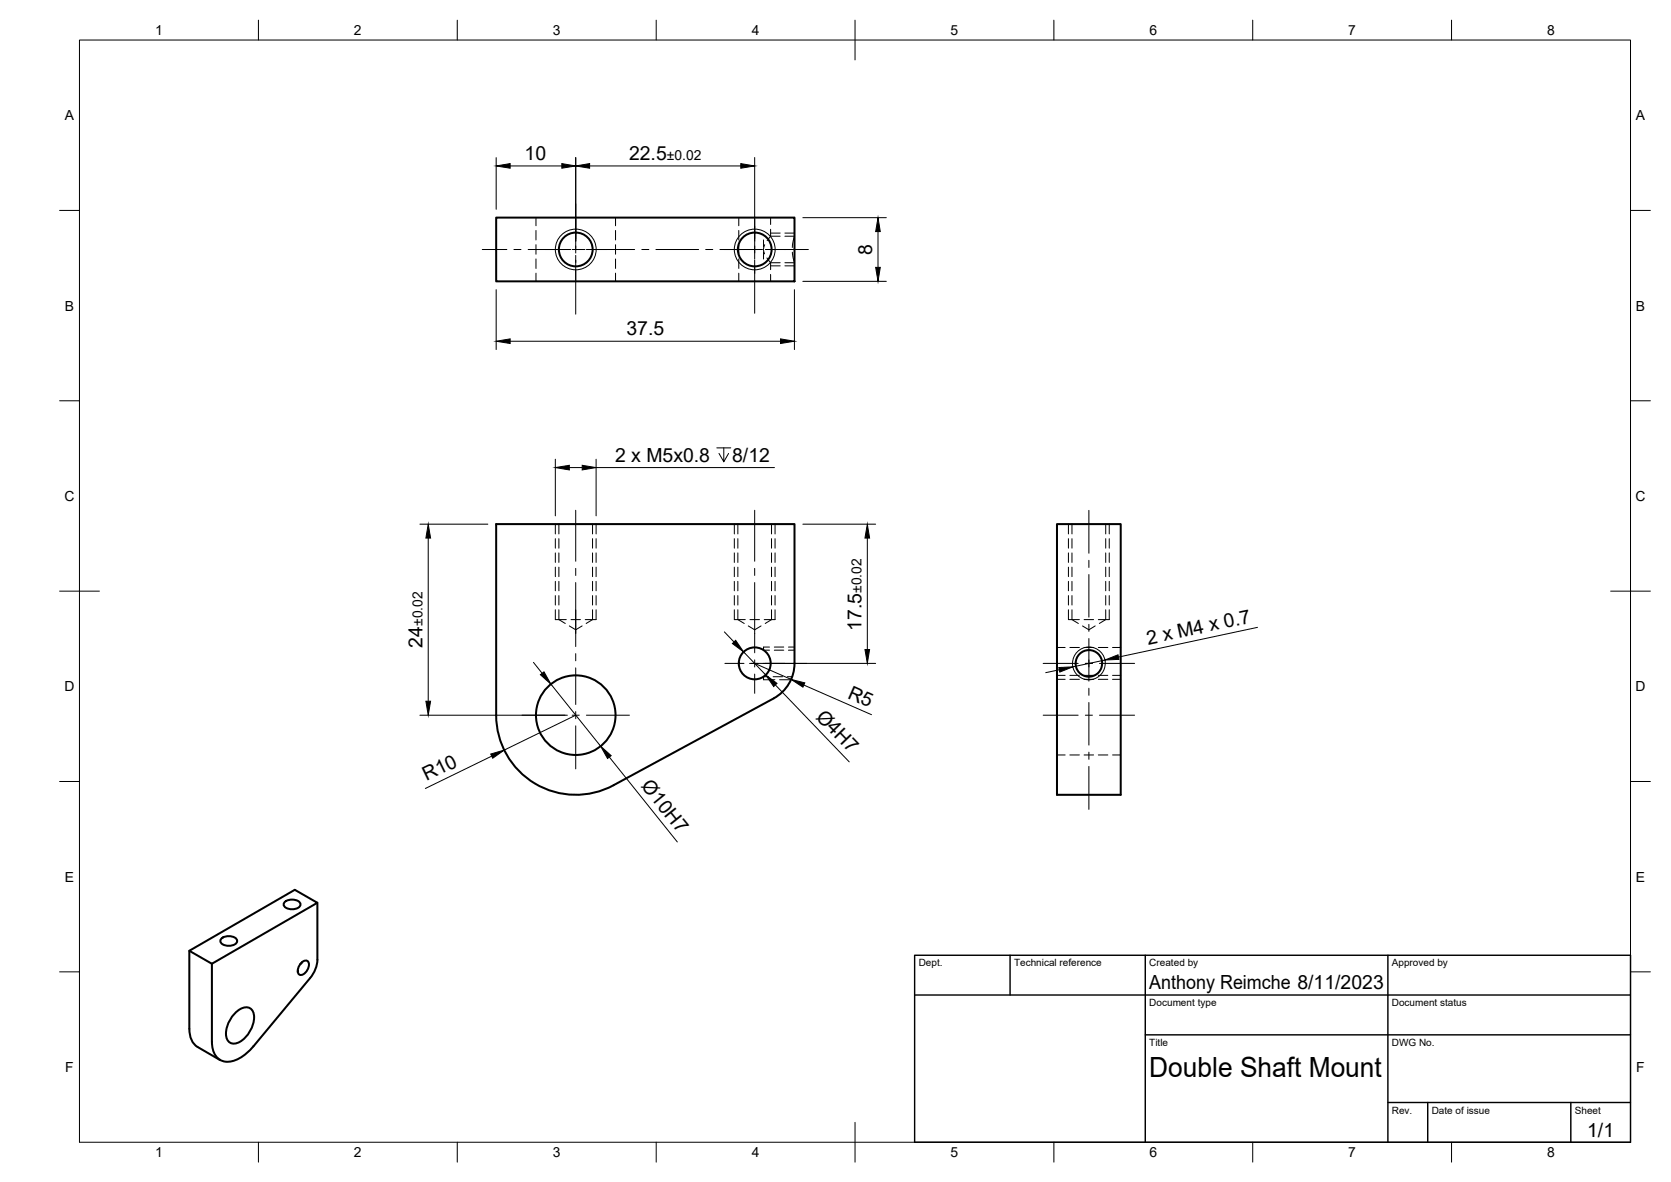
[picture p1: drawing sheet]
<svg xmlns="http://www.w3.org/2000/svg" width="420mm" height="297mm" viewBox="0 0 420 297" stroke-linecap="round" stroke-linejoin="round" font-family="sans-serif">
<!-- layer: Visible -->
<g fill="none" stroke="#000" stroke-width=".51">
<path d="M124.8 54.7h75v16h-75zM265.8 131.7h16v68h-16zM270.4 166.7a3.3 3.3 0 0 0 3.4 3.4 3.3 3.3 0 0 0 3.3-3.4M270.5 166.7a3.3 3.3 0 0 1 3.3-3.3 3.3 3.3 0 0 1 3.3 3.3M154.3 197.3a20 20 0 0 1-29.5-17.6v-48h75v35a10 10 0 0 1-5.3 8.8l-40.2 21.8M47.6 238.9l5.7 3.3 26.5-15.3-5.7-3.3-26.5 15.3v19.6a5 5 0 0 0 2.1 4.6l5.6 3.3M55.6 235.9a2.82 2.82 0 0 1 4 .4 1.73 1.73 0 0 1-2.1 1.4 1.73 1.73 0 0 1-2.1-1.4zM71.5 226.7a2.82 2.82 0 0 1 4 .4 1.73 1.73 0 0 1-2.1 1.4 1.73 1.73 0 0 1-2.1-1.4zM79.8 226.9v14.3M59.1 254.6a3.3 3.3 0 0 1 3.8-1.2 3.3 3.3 0 0 1 .8 3.8 7 7 0 0 1-4.7 5.1 2.1 2.1 0 0 1-2.2-2.6l.5-2.3 .8-1.5zM75.9 241.8a1 1 0 0 1 1.4-.3 1 1 0 0 1 .3 1.3l-.3 1a1.63 1.63 0 0 1-2.2 1 2.4 2.4 0 0 1 .8-3zM75.9 241.8l-.4 .5"/>
<path d="M79.8 241.2l-.4 2-1 2-14.7 17.8a9.2 9.2 0 0 1-7 3.8 4.1 4.1 0 0 1-3.4-4.1v-20.5"/>
<circle cx="144.8" cy="62.7" r="4.2"/>
<circle cx="189.8" cy="62.7" r="4.2"/>
<circle cx="144.8" cy="179.7" r="10"/>
<circle cx="189.8" cy="166.7" r="4"/>
</g>
<!-- layer: Hidden -->
<g fill="none" stroke="#000" stroke-width=".25">
<path d="M134.8 54.7v2M134.8 57.9v2.4M154.8 54.7v2M154.8 57.9v2.4M185.8 54.7v2M185.8 57.9v2.4M193.8 59.4l-.9 1.1M193.8 59.4h2.4M193.8 54.7v1.7M193.8 57.6v1.8M197.4 59.4h2.4l-.6 2.8M134.8 61.5v2.4"/>
<path d="M134.8 65.1v2.4M134.8 68.7v2M154.8 61.5v2.4M154.8 65.1v2.4M154.8 68.7v2M185.8 61.5v2.4M185.8 65.1v2.4M185.8 68.7v2M192 60.3v1.8M192 63.3v1.8M192.3 61.5l-.3 1 .2 1.3M192.8 64.8l1 1.2"/>
<path d="M193.8 66h2.4M193.8 66v1.8M193.8 69v1.7M197.4 66h2.4M199.2 63.4l.5 2.3M140.5 131.7v2.5M140.5 135.4v2.4M140.5 138.9v2.4M149 131.7v2.5M149 135.4v2.4M149 138.9v2.4M185.5 131.7v2.5"/>
<path d="M185.5 135.4v2.4M185.5 138.9v2.4M194 131.7v2.5M194 135.4v2.4M194 138.9v2.4M269.5 131.7v2.5M269.5 135.4v2.4M269.5 138.9v2.4M278 131.7v2.5M278 135.4v2.4M278 138.9v2.4M139.6 155.7h2.8"/>
<path d="M140.5 153.2v2.5l1.6 1M140.5 142.5v2.4M140.5 146.1v2.4M140.5 149.7v2.3M143.2 157.3l1.6 1 1.6-1M143.6 155.7h2.3M147.2 155.7h2.7M149 153.2v2.5l-1.6 1M149 142.5v2.4M149 146.1v2.4M149 149.7v2.3M184.6 155.7h2.8"/>
<path d="M185.5 153.2v2.5l1.6 1M185.5 142.5v2.4M185.5 146.1v2.4M185.5 149.7v2.3M188.2 157.3l1.6 1 1.6-1M188.6 155.7h2.4M192.2 155.7h2.7M194 153.2v2.5l-1.6 1M194 142.5v2.4M194 146.1v2.4M194 149.7v2.3M268.6 155.7h2.8"/>
<path d="M269.5 153.2v2.5l1.6 1M269.5 142.5v2.4M269.5 146.1v2.4M269.5 149.7v2.3M272.2 157.3l1.6 1 1.6-1M272.6 155.7h2.4M276.2 155.7h2.7M278 153.2v2.5l-1.6 1M278 142.5v2.4M278 146.1v2.4M278 149.7v2.3M192 162.6v.8h1.5"/>
<path d="M193.2 170.1h-1.2v.7M194.4 170.1h2.4M194.7 163.4h2.4M198 170.1h1.2M198.2 163.4h1.6M265.8 170.7h2M265.8 162.7h2M265.8 169.7h2M269 170.7h2.4M269 162.7h2.4M269 169.7h2.4M272.6 170.7h2.4"/>
<path d="M272.6 162.7h2.4M272.6 169.7h2.4M276.2 170.7h2.4M276.2 162.7h2.4M276.2 169.7h2.4M279.7 170.7h2.1M279.7 162.7h2.1M279.7 169.7h2.1M265.8 189.7h2M269 189.7h2.4M272.6 189.7h2.4M276.2 189.7h2.4"/>
<path d="M279.7 189.7h2.1"/>
</g>
<!-- layer: Hidden Narrow -->
<g fill="none" stroke="#000" stroke-width=".25">
<path d="M193.8 58.6h2.4M197.4 58.6h2.4M193.8 66.8h2.4M197.4 66.8h2.4M139.6 131.7v2.5M139.6 135.4v2.4M139.6 138.9v2.4M149.9 131.7v2.5M149.9 135.4v2.4M149.9 138.9v2.4M184.6 131.7v2.5M184.6 135.4v2.4"/>
<path d="M184.6 138.9v2.4M194.9 131.7v2.5M194.9 135.4v2.4M194.9 138.9v2.4M268.6 131.7v2.5M268.6 135.4v2.4M268.6 138.9v2.4M278.9 131.7v2.5M278.9 135.4v2.4M278.9 138.9v2.4M139.6 142.5v2.4M139.6 146.1v2.4"/>
<path d="M139.6 149.7v2.3M139.6 153.2v2.5M149.9 142.5v2.4M149.9 146.1v2.4M149.9 149.7v2.3M149.9 153.2v2.5M184.6 142.5v2.4M184.6 146.1v2.4M184.6 149.7v2.3M184.6 153.2v2.5M194.9 142.5v2.4M194.9 146.1v2.4"/>
<path d="M194.9 149.7v2.3M194.9 153.2v2.5M268.6 142.5v2.4M268.6 146.1v2.4M268.6 149.7v2.3M268.6 153.2v2.5M278.9 142.5v2.4M278.9 146.1v2.4M278.9 149.7v2.3M278.9 153.2v2.5M192 170.8h2.8M192 162.6h1.5"/>
<path d="M194.7 162.6h2.4M196 170.8h2.9M198.2 162.6h1.6"/>
</g>
<!-- layer: Visible Narrow -->
<g fill="none" stroke="#000" stroke-width=".25">
<path d="M270.7 164.1a4.1 4.1 0 0 1 6.3 .1 4.1 4.1 0 0 1-1.4 6.2l-1.4 .4-1.8-.2a4.2 4.2 0 0 1-2.7-3.9 4.3 4.3 0 0 1 1-2.6z"/>
<circle cx="144.8" cy="62.7" r="5.1"/>
<circle cx="189.8" cy="62.7" r="5.1"/>
</g>
<!-- layer: BORDER -->
<g fill="none" stroke="#000" stroke-width=".25">
<path d="M20 10.1h390v276.9h-390zM65 5.1v5M115 5.1v5M165 5.1v5M215 5.1v10M265 5.1v5M315 5.1v5M365 5.1v5M15 52.9h5M410 52.9h5M15 100.7h5M410 100.7h5"/>
<path d="M15 148.6h10M405 148.6h10M15 196.4h5M410 196.4h5M15 244.2h5M410 244.2h5M65 287v5M115 287v5M165 287v5M215 282.1v9.9M265 287v5M315 287v5"/>
<path d="M365 287v5"/>
</g>
<!-- layer: TITLEBLOCK -->
<path d="M230 240.1h180v46.9h-180zM230 250h180M254 240.1v9.9M288 240.1v46.9M349 240.1v46.9M288 260.1h122M349 277.1h61M359 277.1v9.9M395 277.1v9.9" fill="none" stroke="#000" stroke-width=".36"/>
<!-- layer: Smart Centers -->
<g fill="none" stroke="#000" stroke-width=".25">
<path d="M144.8 51.2v12.4M189.8 55v10.1M121.3 62.7h6.1M129.2 62.7h1.8M132.8 62.7h10.7M143.9 62.7h3.2M144.8 64.2v14.8M147.4 62.7h12.2M161.4 62.7h1.8M164.9 62.7h10.8M177.4 62.7h1.8M181 62.7h10.7"/>
<path d="M189.8 65.4v13.3M192.4 62.7h10.9M144.8 128.2v12.8M189.8 128.2v12.8M273.8 128.3v10.7M144.8 142.8v1.8M144.8 146.4v16.1M189.8 142.8v1.8M189.8 146.4v17.6M273.8 140.8v1.8M273.8 144.4v10.7M273.8 156.9v1.8"/>
<path d="M131.3 179.7h10.8M143.9 179.7h1.7M144.8 164.3v1.8M144.8 167.8v9.2M144.8 178.8v1.8M147.4 179.7h10.9M182.3 166.7h4.8M188.5 166.7h14.3M189.8 165.8v1.8M189.8 169.4v4.8M262.3 166.7h8.8M262.3 179.7h8.8"/>
<path d="M272.9 166.7h1.8M272.9 179.7h1.8M273.8 160.5v10.7M273.8 173v1.7M273.8 176.5v10.7M276.5 166.7h8.8M276.5 179.7h8.8M144.8 182.4v10.8M273.8 189v1.8M273.8 192.6v10.8"/>
</g>
<!-- layer: FD_Dimensions -->
<g fill="none" stroke="#000" stroke-width=".25">
<path d="M124.8 39.6v13M144.8 39.6v21M189.8 39.6v21M128.3 41.7h13M148.3 41.7h38M201.9 54.7h21M220.8 58.2v9M124.8 72.8v15M199.7 72.8v15M201.9 70.7h21M128.3 85.8h68M139.6 115.4v14.2"/>
<path d="M143.2 117.5h3.2M149.9 115.4v14.2M149.9 117.5h44.8M180.2 112.6h3.5M182 112.6v3.4l-1.2-2.1M183.2 113.9l-1.2 2.1M105.6 131.7h17.1M107.7 135.2v41M201.9 131.7h18.3M218.1 135.2v28M182.1 158.8l2.5 2.5M316.2 157.7l-35 7.4"/>
<path d="M105.6 179.7h37.1M134.1 166.5l2.2 2.7M138.5 171.9l12.5 15.6M144.8 179.7l-18 8.8M187 163.8l5.5 5.8M189.8 166.7l9.1 4M191.9 166.7h28.3M195 172.1l18.5 19.4M202.1 172.2l17 7.4M266.3 168.3l-3.4 .7M277.8 165.9l-8 1.7M123.6 190l-16.6 8.1"/>
<path d="M153.2 190.3l17.1 21.3"/>
</g>
<g fill="#000" stroke="#000" stroke-width=".25">
<path d="M124.8 41.7l3.5-.6v1.2zM141.3 41.1l3.5 .6-3.5 .6zM144.8 41.7l3.5-.6v1.2zM186.3 41.1l3.5 .6-3.5 .6zM220.8 54.7l.5 3.5h-1.1zM220.2 67.2h1.1l-.5 3.5zM124.8 85.8l3.5-.6v1.1zM196.3 85.2l3.4 .6-3.4 .5zM139.6 117.5l3.6-.6v1.2zM146.4 116.9l3.5 .6-3.5 .6zM107.7 131.7l.6 3.5h-1.2zM218.1 131.7l.6 3.5h-1.2z"/>
<path d="M107.1 176.2h1.2l-.6 3.5zM135.9 169.6l.9-.8 1.7 3.1zM184.1 161.7l.9-.8 2 2.9zM192.5 169.6l2.9 2.1-.9 .8zM198.9 170.7l3.5 .9-.5 1.1zM217.5 163.2h1.2l-.6 3.5zM266.2 167.8l3.6-.2-3.3 1.3zM277.8 165.9l3.3-1.3 .2 1.1zM123.4 189.5l3.4-1-2.9 2zM151 187.5l2.7 2.4-.9 .7z"/>
</g>
<text font-size="7" x="289" y="270.6">Double Shaft Mount</text>
<g font-size="4.9">
<text x="131.9" y="40.2">10</text>
<text x="158.2" y="40.2">22.5</text>
<text x="219.3" y="64" transform="rotate(-90 219.3 64)">8</text>
<text x="157.5" y="84.3">37.5</text>
<text x="154.6" y="116">2 x M5x0.8</text>
<text x="184.1" y="116">8/12</text>
<text x="216.6" y="158.5" transform="rotate(-90 216.6 158.5)">17.5</text>
<text x="106.2" y="162.8" transform="rotate(-90 106.2 162.8)">24</text>
<text x="288.7" y="162" transform="rotate(-12 288.7 162)">2 x M4 x 0.7</text>
<text x="212.9" y="175.3" transform="rotate(24 212.9 175.3)">R5</text>
<text x="205" y="180.3" transform="rotate(46 205 180.3)">Ø4H7</text>
<text x="107.2" y="196.4" transform="rotate(-26 107.2 196.4)">R10</text>
<text x="161.1" y="197.6" transform="rotate(51 161.1 197.6)">Ø10H7</text>
<text x="289" y="248.5">Anthony Reimche 8/11/2023</text>
<text x="399.1" y="285.7">1/1</text>
</g>
<g font-size="3.5">
<text x="39" y="8.8">1</text>
<text x="89" y="8.8">2</text>
<text x="139" y="8.8">3</text>
<text x="189" y="8.8">4</text>
<text x="239" y="8.8">5</text>
<text x="289" y="8.8">6</text>
<text x="339" y="8.8">7</text>
<text x="389" y="8.8">8</text>
<text x="16.3" y="30.2">A</text>
<text x="411.3" y="30.2">A</text>
<text x="167.7" y="40.2">±0.02</text>
<text x="16.3" y="78">B</text>
<text x="411.3" y="78">B</text>
<text x="16.2" y="125.9">C</text>
<text x="411.2" y="125.9">C</text>
<text x="216.6" y="149" transform="rotate(-90 216.6 149)">±0.02</text>
<text x="106.2" y="157.3" transform="rotate(-90 106.2 157.3)">±0.02</text>
<text x="16.2" y="173.7">D</text>
<text x="411.2" y="173.7">D</text>
<text x="16.3" y="221.6">E</text>
<text x="411.3" y="221.6">E</text>
<text x="16.4" y="269.4">F</text>
<text x="411.4" y="269.4">F</text>
<text x="39" y="290.8">1</text>
<text x="89" y="290.8">2</text>
<text x="139" y="290.8">3</text>
<text x="189" y="290.8">4</text>
<text x="239" y="290.8">5</text>
<text x="289" y="290.8">6</text>
<text x="339" y="290.8">7</text>
<text x="389" y="290.8">8</text>
</g>
<g font-size="2.5">
<text x="231" y="242.9">Dept.</text>
<text x="255" y="242.9">Technical reference</text>
<text x="289" y="242.9">Created by</text>
<text x="350" y="242.9">Approved by</text>
<text x="289" y="252.8">Document type</text>
<text x="350" y="252.8">Document status</text>
<text x="289" y="262.9">Title</text>
<text x="350" y="262.9">DWG No.</text>
<text x="350" y="279.9">Rev.</text>
<text x="360" y="279.9">Date of issue</text>
<text x="396" y="279.9">Sheet</text>
</g>
</svg>
